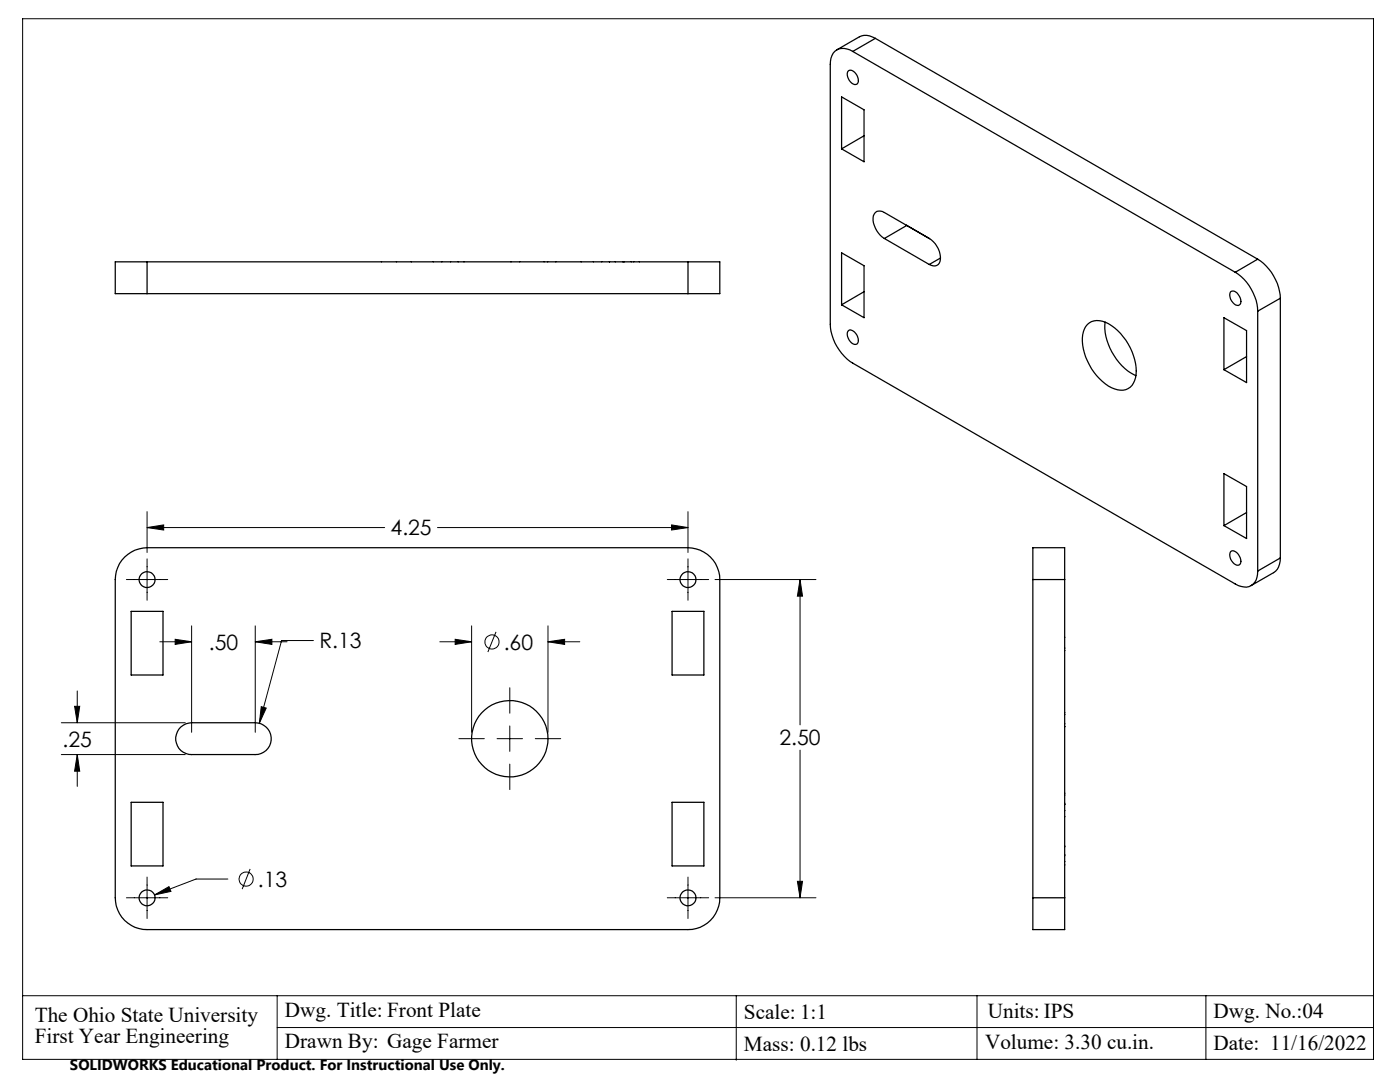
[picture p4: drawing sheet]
<svg xmlns="http://www.w3.org/2000/svg" width="279mm" height="216mm" viewBox="0 0 279 216" stroke-linecap="round" stroke-linejoin="round" font-family="sans-serif">
<g fill="none" stroke="#000" stroke-width=".25">
<path d="M168 19.3l4.4 2.6v10.4l-4.4-2.6zM169.3 14.1a1.45 1.45 0 0 1 1.9 1.3l.1 .3a.78 .78 0 0 1-.3 1.1 .78 .78 0 0 1-1-.2 1.99 1.99 0 0 1-.7-2.5zM170.2 10.3a2.7 2.7 0 0 0-4.1 .7l-.4 1.8v51.9a9.9 9.9 0 0 0 4.5 7.8l76.3 44a3 3 0 0 0 3.6 .1 3.1 3.1 0 0 0 .9-2.7M170.2 10.3l76.3 44M174.7 7.7a3.2 3.2 0 0 0-3.2-.4l-4.5 2.6M174.7 7.7l-4.5 2.6M174.7 7.7l76.3 44M172.4 27.1l-4.4 2.6M29.4 52.2h-6.4v6.4h6.4M29.4 52.2v6.4M29.4 58.6h107.9M29.4 52.2h107.9"/>
<path d="M76.1 52.2h.1M79.1 52.2h.1M82.1 52.2h.1M86.5 52.2h.1M88.2 52.2h.1M89.9 52.2h.1M91.4 52.2h.1M92.6 52.2h.1M102 52.2h.1M103.7 52.2h.1M108.6 52.2h.1M109.3 52.2h.1"/>
<path d="M110.9 52.2h.1M116 52.2h.1M118.4 52.2h.1M120.1 52.2h.1M121.6 52.2h.1M122.8 52.2h.1M124.3 52.2h.1M124.4 52.2h.1M124.6 52.2h.1M126 52.2h.1M126.5 52.2h.1M127.6 52.2h.1"/>
<path d="M137.3 52.2h6.4v6.4h-6.4M137.3 52.2v6.4M168 50.4l4.4 2.6v10.4l-4.4-2.6zM172.4 58.2l-4.4 2.6M176.5 47.6a4.8 4.8 0 0 1-2.2-4.6 1.32 1.32 0 0 1 2.2-.6l9 5.2a4.4 4.4 0 0 1 2 4.9 1.36 1.36 0 0 1-2 .3M176.5 47.6l9 5.2M180.9 44.9l.1 .1M181 45l-4.5 2.6M181 45l4.5 2.6M187.7 51.5l-2.2 1.3M245.6 58.2a1.22 1.22 0 0 1 1.7 .9l.3 .7a.78 .78 0 0 1-.2 1 .78 .78 0 0 1-1.1-.2 2.07 2.07 0 0 1-.7-2.4zM246.5 54.3a9.9 9.9 0 0 1 4.5 7.8"/>
<path d="M251 51.7a10 10 0 0 1 4.5 7.8M251 51.7l-4.5 2.6M255.5 59.5l-4.5 2.6M255.5 59.5v51.8M169.3 66a1.08 1.08 0 0 1 1.5 .5l.5 1.1a.78 .78 0 0 1-.3 1 .78 .78 0 0 1-1-.2 1.99 1.99 0 0 1-.7-2.4zM217 64.7a3.4 3.4 0 0 1 4.2-.1 11.3 11.3 0 0 1 5.4 10.8 2.91 2.91 0 0 1-4.1 2.2 11.1 11.1 0 0 1-6.4-10.8 3.8 3.8 0 0 1 .9-2.1zM220.6 64.3a11.4 11.4 0 0 0 6.1 10.7M244.3 63.4l4.5 2.6v10.3l-4.5-2.5zM248.8 71.2l-4.5 2.6M251 62.1v51.8M244.3 94.5l4.5 2.6v10.4l-4.5-2.6zM24.9 111.2a6.4 6.4 0 0 1 4.5-1.9h107.9a6.4 6.4 0 0 1 6.4 6.3v63.5a6.3 6.3 0 0 1-6.4 6.4h-107.9a6.3 6.3 0 0 1-6.4-6.4v-63.5a6.5 6.5 0 0 1 1.9-4.4z"/>
<path d="M206.1 115.6v-6.3h6.4v6.3M206.1 115.6v63.5M206.1 115.6h6.4M212.5 115.6v63.5M245.6 110.1a1.22 1.22 0 0 1 1.7 .8l.3 .8a.78 .78 0 0 1-.2 1 .78 .78 0 0 1-1.1-.2 2.07 2.07 0 0 1-.7-2.4zM248.8 102.3l-4.5 2.6M255.5 111.3a3.2 3.2 0 0 1-1.3 3l-4.5 2.5M255.5 111.3l-4.5 2.6M26.2 122h6.3v12.7h-6.3zM134.1 122h6.4v12.7h-6.4zM212.5 127.2h.1M212.5 129.8h.1"/>
<path d="M212.5 129.3h.1M36.1 145.1a3.2 3.2 0 0 1 2.1-.9h12.7a3.2 3.2 0 0 1 3.2 3.2 3.2 3.2 0 0 1-3.2 3.2h-12.7a3.2 3.2 0 0 1-2.9-2.1 3.2 3.2 0 0 1 .8-3.4zM212.5 145h.1M212.5 142.2h.1M212.5 158.3h.1M212.5 158.6h.1M212.5 144.4h.1M212.5 142.6h.1M26.2 160.1h6.3v12.7h-6.3zM134.1 160.1h6.4v12.7h-6.4zM206.1 179.1v6.4h6.4v-6.4M206.1 179.1h6.4"/>
<path d="M212.5 160.5h.1M212.5 162.9h.1M212.5 161.7h.1M212.5 168.8h.1M212.5 170.6h.1M212.5 172.6h.1M212.5 171.9h.1M212.5 169h.1M212.5 170.7h.1M212.5 160.3h.1"/>
<circle cx="29.4" cy="115.7" r="1.59"/>
<circle cx="137.3" cy="115.7" r="1.59"/>
<circle cx="101.7" cy="147.4" r="7.6"/>
<circle cx="29.4" cy="179.2" r="1.59"/>
<circle cx="137.3" cy="179.2" r="1.59"/>
</g>
<g fill="none" stroke="#000" stroke-width=".2">
<path d="M4.5 3.7h269.6v207.7h-269.6zM25.2 115.6h8.3M29.4 105.3l3.3-.6v1.1zM29.4 102.1v8.1M29.4 105.3h47.4M29.4 111.5v8.3M87.3 105.3h50M133.2 115.6h8.2M134 104.7l3.3 .6-3.3 .5zM137.3 102.1v8.1M137.3 111.5v8.3M142.7 115.6h20.1"/>
<path d="M159.7 115.6l.5 3.4h-1.1zM159.7 115.6v29M15.4 137.9v6.3M31.9 128.1h6.3M35 127.6l3.2 .5-3.2 .5zM38.2 124.9v21.2M50.9 128.1l3.4-.5v1zM50.9 128.1h6.4M50.9 124.9v21.2M62.5 127.8h-6.3l-4.4 16.5M87.8 128.1h6.3M90.8 127.6l3.3 .5-3.3 .5z"/>
<path d="M94.1 124.9v21.2M99 126.1l-1.6 4M101.7 137.2v5.1M109.4 128.1l3.3-.5v1zM109.4 124.9v21.2M109.4 128.1h6.3M12.2 144.2h24.8M12.2 150.6h24.8M14.9 140.9h1l-.5 3.3zM15.4 150.6l.5 3.3h-1zM15.4 150.6v6.3M52.1 141l1 .3-1.3 3z"/>
<path d="M91.6 147.4h5.1M99.2 147.4h5.1M101.7 144.9v5M101.7 152.5v5.1M106.8 147.4h5.1M159.7 149.7v29.4M25.2 179.1h8.3M29.4 175v8.3M30.8 178.6l2.9-1.7 .4 1zM45.5 175.4h-6.4l-8.3 3.2M49.9 173.4l-1.6 4M133.2 179.1h8.2"/>
<path d="M137.3 175v8.3M142.7 179.1h20.1M159.1 175.9h1.1l-.5 3.2zM4.5 198.7h269.6M55.3 198.7v12.7M146.9 198.7v6.3M195 198.7v12.7M240.7 198.7v12.7M55.3 205h218.8M146.9 205.2v6.4"/>
<circle cx="98.2" cy="128.1" r="1.4"/>
<circle cx="49.1" cy="175.4" r="1.4"/>
</g>
<path d="M90.8 127.6l3.3 .5-3.3 .5zM109.4 128.1l3.3-.5v1zM52.1 141l-.3 3.3 1.3-3zM14.9 140.9h1l-.5 3.3zM15.4 150.6l.5 3.3h-1zM35 127.6l3.2 .5-3.2 .5zM50.9 128.1l3.4-.5v1zM29.4 105.3l3.3-.6v1.1zM134 104.7l3.3 .6-3.3 .5zM159.7 115.6l.5 3.4h-1.1zM159.1 175.9h1.1l-.5 3.2zM30.8 178.6l3.3-.7-.4-1z" fill="#000"/>
<g font-size="4.2">
<text x="78" y="106.8">4.25</text>
<text x="41.7" y="129.7">.50</text>
<text x="63.7" y="129.4">R.13</text>
<text x="100.5" y="129.6">.60</text>
<text x="12.5" y="149">.25</text>
<text x="155.6" y="148.7">2.50</text>
<text x="51.5" y="176.9">.13</text>
<text x="6.9" y="203.9">The Ohio State University</text>
<text x="56.9" y="202.9">Dwg. Title: Front Plate</text>
<text x="148.5" y="203.4">Scale: 1:1</text>
<text x="197.1" y="203.1">Units: IPS</text>
<text x="242.2" y="203.1">Dwg. No.:04</text>
<text x="6.9" y="208.1">First Year Engineering</text>
<text x="56.9" y="209.2">Drawn By: Gage Farmer</text>
<text x="148.5" y="209.6">Mass: 0.12 lbs</text>
<text x="196.6" y="209.3">Volume: 3.30 cu.in.</text>
<text x="242.2" y="209.5">Date: 11/16/2022</text>
</g>
<text font-size="3" x="14" y="213.5">SOLIDWORKS Educational Product. For Instructional Use Only.</text>
</svg>
